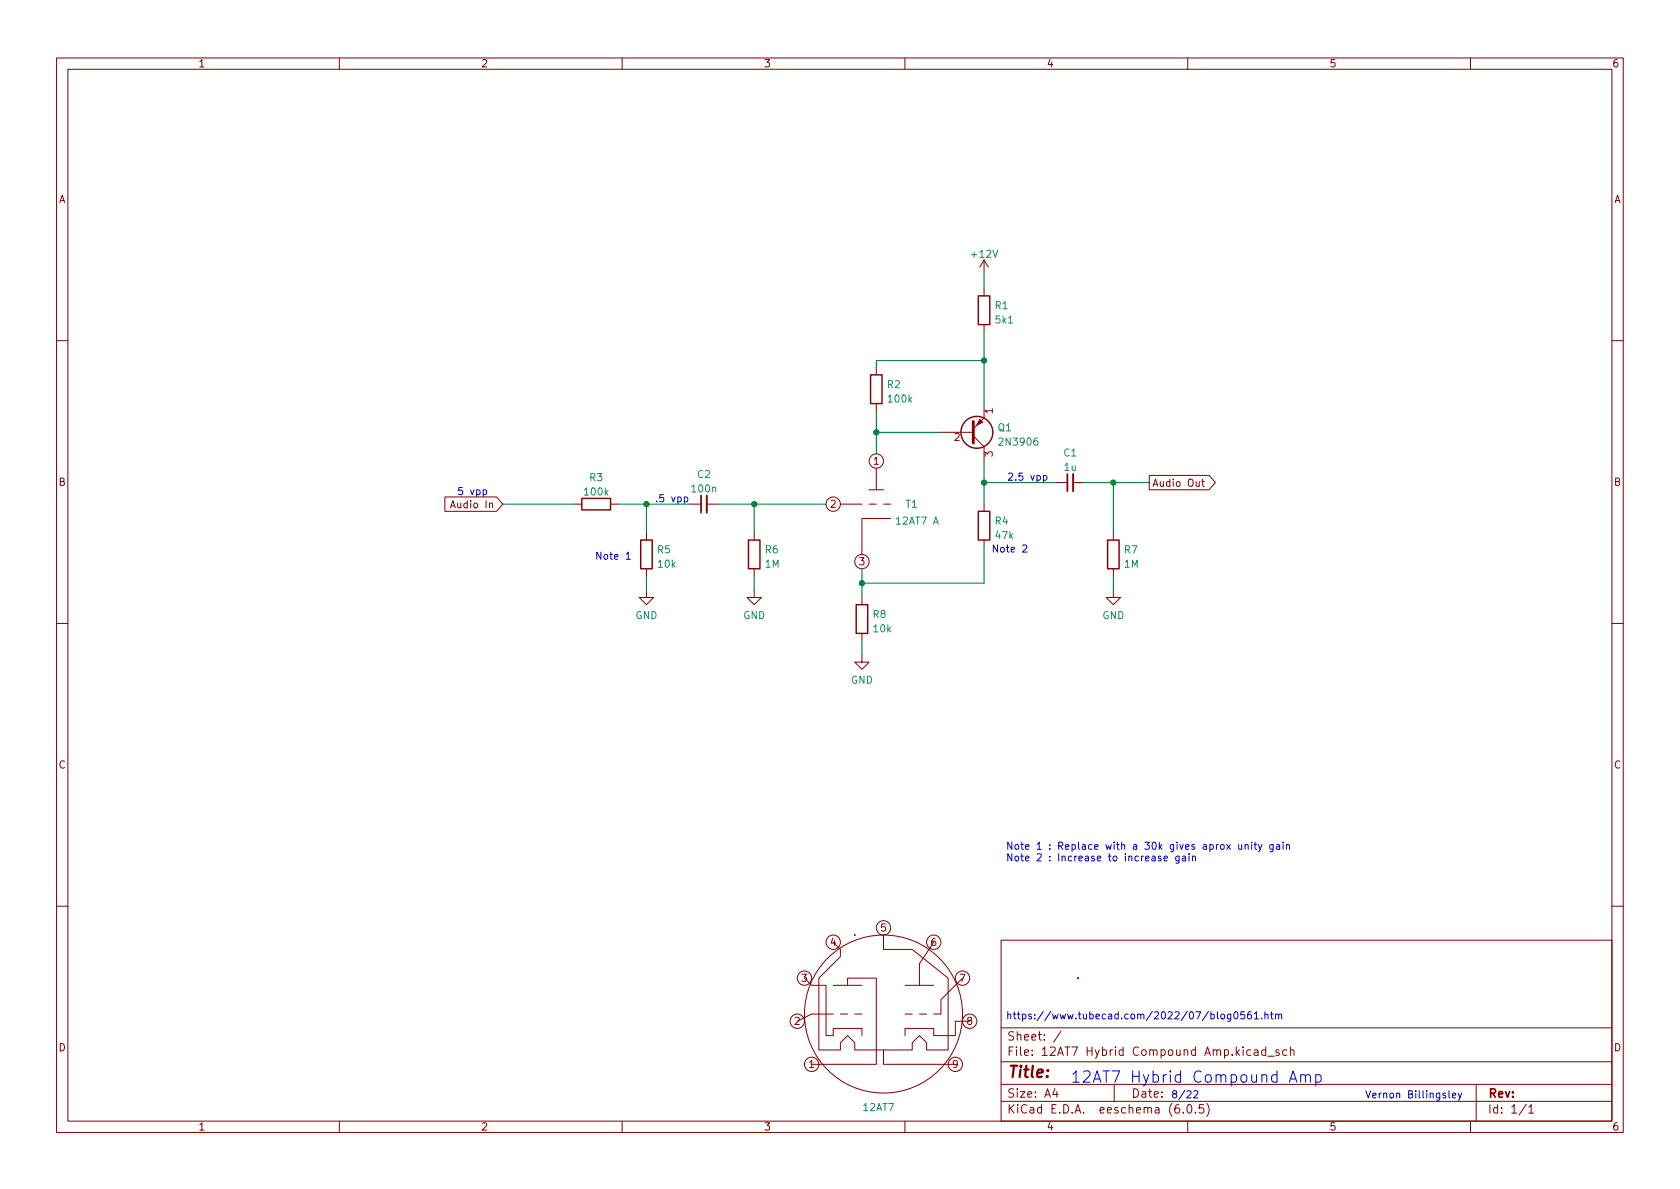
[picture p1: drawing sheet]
<svg xmlns="http://www.w3.org/2000/svg" width="297mm" height="210mm" viewBox="0 0 297 210" stroke-linecap="round" stroke-linejoin="round" font-family="sans-serif">
<g fill="none" stroke="#840000" stroke-width=".18">
<path d="M10 10.2h277v190.1h-277zM12 12.2h273v186.1h-273zM60 10.2v2M110 10.2v2M160 10.2v2M210 10.2v2M260 10.2v2M174 46v2.5M174 51v1.3M174 57.4v1.3M174 46l-.8 1.2M174 46l.8 1.2"/>
<path d="M10 60.2h2M154.9 65v1.3M154.9 71.4v1.2M166.4 76.4h5.7M172.1 77.1l1.9 1.9v2.5M174 71.4v2.5l-1.9 1.9M285 60.2h2M78.7 87.9h9.1l1.1 1.2-1.1 1.3h-9.1zM79.7 89.8l.4-1.3 .4 1.3M79.8 89.5h.6M101.6 89.1h1.3M107.9 89.1h1.3"/>
<path d="M114.3 94.2v1.3M121.9 89.1h2.1M125 89.1h2M133.3 94.2v1.3M148.6 89.1h3.8M153.7 89.1h1.2M153.7 86.6h2.5M154.9 82.8v3.8M156.2 89.1h1.3M157.5 91.7h-5.1v6.3M174 89.1v1.3M174 95.5v1.3"/>
<path d="M186.7 85.3h2M189.7 85.3h2.1M196.8 94.2v1.3M203.2 84.1h10.6l1.1 1.2-1.1 1.3h-10.6zM212.5 85.2h.4M212.6 84.7v1.1l.3 .2M10 110.2h2M114.3 104.4v1.3h1.3l-1.3 1.2-1.3-1.2h1.3M114.3 100.6v1.2M133.3 104.4v1.3h1.3l-1.3 1.2-1.2-1.2h1.2M133.3 100.6v1.2M152.4 115.8v1.3h1.3l-1.3 1.3-1.3-1.3h1.3"/>
<path d="M152.4 105.7v1.2M152.4 112v1.3M196.8 104.4v1.3h1.3l-1.3 1.2-1.2-1.2h1.2M196.8 100.6v1.2M285 110.2h2M10 160.2h2M142.2 173l1.3 1.2h2.5v8.9h1.3v-1.2h5.1v1.2M147.3 179.3h-3.8l-2.5 1.3M147.3 174.2h5.1M148.6 179.3h1.3M149.9 174.2v-1.2h5v15.2h-11.4M151.1 165.3h.1"/>
<path d="M151.1 179.3h1.3M156.2 165.3v2.6h5.1l6.3 5.1v12.7h-3.8v-1.3l-1.2-1.3-1.3 1.3v1.3h-10.2v-1.3l-1.2-1.3-1.3 1.3v1.3h-3.8v-12.7l3.8-3.8v-1.3l-1.3-1.3M160 179.3h1.3M160 174.2h5.1M162.6 179.3h1.2M165.1 166.6l-2.5 3.8v3.8M170.2 173l-3.8 3.8v2.5h-1.3M177 166.3h108v32h-108zM190.5 173h.1M285 160.2h2M60 198.3v2M110 198.3v2"/>
<path d="M156.2 185.7v2.5h12.7M160 198.3v2M171.4 180.6h-2.5v2.5h-3.8v-1.2h-5.1v1.2M177 194.8h108M177 191.8h108M177 187.8h108M177 181.8h108M186.5 192.5l-.4 1h1M186.9 193v1M187.6 182.4l-1.3 1.9M197 191.8v3M208.4 195.3a.59 .59 0 0 0-.7 .7v.5l.2 .3h.4l.2-.1 .1-.5-.2-.2-.4-.1-.3 .3"/>
<path d="M209.2 196.7v.1M210 198.3v2M210.1 195.4l.1-.1a.81 .81 0 0 1 .6 .7 .81 .81 0 0 1-.3 .8h-.1a.81 .81 0 0 1-.6-.6 .81 .81 0 0 1 .3-.8zM211.4 196.7v.1M212.8 195.3h-.7l-.1 .7 .2-.1 .5 .1 .2 .2-.1 .5-.2 .1-.6-.1M213.4 195.1a1.72 1.72 0 0 1 0 2.3M221.8 185.7h.6v.9M222.4 186l-.5 .1a.29 .29 0 0 0-.2 .2 .29 .29 0 0 0 .2 .3h.5M223.8 185.7l-.4-.1-.3 .3v.4l.1 .3h.6M223.8 185.1v1.5M224.1 186.8h1.2M226.1 185.7l-.3-.1-.2 .2v.3l.5 .1v.4h-.5"/>
<path d="M227.5 185.7l-.4-.1-.3 .3v.4l.1 .3h.6M228.1 185.8l.3-.2 .3 .1 .1 .9M228.1 185.1v1.5M260 198.3v2M261 191.8v6.5M269.9 195.3l-1.3 1.9M270.3 195.8l.4-.5v1.5M270.3 196.8h.9"/>
<circle cx="147.3" cy="89.1" r="1.27"/>
<circle cx="152.4" cy="99.3" r="1.27"/>
<circle cx="154.9" cy="81.5" r="1.27"/>
<circle cx="142.2" cy="173" r="1.27"/>
<circle cx="147.3" cy="166.6" r="1.27"/>
<circle cx="156.2" cy="179.3" r="14"/>
<circle cx="156.2" cy="164.1" r="1.27"/>
<circle cx="165.1" cy="166.6" r="1.27"/>
<circle cx="170.2" cy="173" r="1.27"/>
<circle cx="141" cy="180.6" r="1.27"/>
<circle cx="143.5" cy="188.2" r="1.27"/>
<circle cx="168.9" cy="188.2" r="1.27"/>
<circle cx="171.4" cy="180.6" r="1.27"/>
</g>
<g fill="none" stroke="#840000" stroke-width=".25">
<path d="M173 52.3h2v5.1h-2zM153.9 66.3h2.1v5.1h-2.1zM102.9 88.1h5v2.1h-5zM113.3 95.5h2v5.1h-2zM132.3 95.5h2.1v5.1h-2.1zM173 90.4h2v5.1h-2zM195.8 95.5h2.1v5.1h-2.1zM151.4 106.9h2v5.1h-2z"/>
<circle cx="172.7" cy="76.4" r="2.82"/>
</g>
<path d="M125 87.6v3.1M189.7 83.8v3.1" fill="none" stroke="#840000" stroke-width=".33"/>
<path d="M124 87.6v3.1M188.7 83.8v3.1" fill="none" stroke="#840000" stroke-width=".3"/>
<path d="M172.1 74.5v3.9" fill="none" stroke="#840000" stroke-width=".51"/>
<g fill="#840000" stroke="#840000" stroke-width=".18">
<path d="M173.2 74.2l.5 .5-1 .5z"/>
<circle cx="151.1" cy="165.3" r=".08"/>
</g>
<g fill="none" stroke="#0000c2" stroke-width=".18">
<path d="M81.7 86.2h-.6v.6l.2-.1h.4l.1 .2-.1 .4-.1 .2-.5-.2M106.2 97.6v1.3l-.7-1.3v1.3M116.1 88.6v.1M178.3 83.8l.5-.1 .3 .3-.8 .9h.8M180.8 96.5l.5-.1 .3 .3-.8 .9h.8M205.3 151.5l-.3-.1-.2 .2v.2l.5 .1v.3h-.5M205.8 151.8l.6-.1v-.2l-.4-.1-.2 .2 .1 .6h.5M208.5 151.4v1l-.3 .3-.3-.1M208.5 151.5l-.4-.1-.2 .2 .1 .6h.5M209.1 151.5h.5v.7M209.6 151.7l-.4 .1-.2 .1 .2 .3h.4M210.2 151.4v.8"/>
<path d="M210.8 151.5l.2-.1 .3 .1 .1 .7M210.8 151.4v.8M216.9 149.3l.6 .9M217.5 149.3l-.6 .9M219 149.3l.1 .8 .3 .1 .1-.1M219.5 149.3v.9M220.1 149.5l.2-.2 .3 .1 .1 .8M220.1 149.3v.9M221.3 148.9v.1M221.3 149.3v.9M221.7 149.3h.5M221.9 148.9v1.1l.3 .2"/>
<path d="M222.5 149.3l.3 .9M223.1 149.3l-.4 1.2-.2 .1M225.1 149.3v1.1l-.2 .2h-.3M225.1 149.4l-.4-.1-.2 .3 .1 .5h.5M225.7 149.4h.5l.1 .8M226.3 149.6l-.5 .1-.1 .2 .1 .3 .5-.1M226.9 148.9v.1M226.9 149.3v.9M227.5 149.5l.1-.2 .4 .1v.8M227.5 149.3v.9M216 179.4l.3-.1 .2 .3v.3l-.2 .3-.3-.1-.1-.2zM217.6 179.3v1.1l-.2 .2-.3-.1"/>
<path d="M217.6 179.4l-.4-.1-.2 .3 .1 .5h.5M218.3 179l.2-.1a.68 .68 0 0 1 .4 .6 .68 .68 0 0 1-.4 .7 .84 .84 0 0 1-.2-1.2zM220 178.9h-.6v.6l.1-.1 .5 .1 .1 .1-.1 .5-.2 .1-.4-.1M221.2 178.9l-.4 .1a.86 .86 0 0 0 0 1.2l.4-.1 .1-.5-.2-.2h-.3l-.2 .2M221.8 179.3l.3-.4v1.3M223.7 179.5l.1-.2 .3 .1 .1 .8M223.7 178.9v1.3M224.6 179.3h.5M224.8 178.9v1.1l.3 .2M225.5 179.5l.2-.2 .3 .1 .1 .8M225.5 179.3v.9M226.1 179.5l.2-.2 .3 .1v.8"/>
<path d="M211.1 193l.5-.1 .2 .3-.8 .9h.8M221.8 180.2h.7M223.1 180.1v.1M228 191.4l.6-2 .7 2M228.2 190.8h.9M230 190.2a.5 .5 0 0 1 .8 .1v1.1M230 190v1.4M230.8 190.3l.3-.3 .5 .1 .1 1.3M232.6 190.1l.6-.1 .4 .4v.6l-.2 .3-.2 .1-.6-.1M232.6 190v2M256.2 192.9v1.1l.2 .1M256.8 193.7l.6-.1-.1-.2-.3-.1-.2 .2 .1 .6h.4"/>
<path d="M257.8 193.3l.3 .8M258.4 193.3l-.4 1.2-.2 .1"/>
</g>
<g fill="none" stroke="#008400" stroke-width=".18">
<path d="M174 48.5v2.5M174 58.7v12.7M154.9 76.4h11.5M154.9 72.6v7.7M174 63.7h-19.1v1.3M88.9 89.1h12.7M109.2 89.1h12.7M114.3 89.1v5.1M127 89.1h19M133.3 89.1v5.1M174 81.5v7.6M174 96.8v6.3h-21.6"/>
<path d="M174 85.3h12.7M191.8 85.3h11.4M196.8 85.3v8.9M114.3 101.8v2.6M133.3 101.8v2.6M152.4 100.6v5.1M152.4 113.3v2.5M196.8 101.8v2.6"/>
</g>
<g fill="#008400" stroke="#008400" stroke-width=".18">
<circle cx="114.3" cy="89.1" r=".46"/>
<circle cx="133.3" cy="89.1" r=".46"/>
<circle cx="154.9" cy="76.4" r=".46"/>
<circle cx="174" cy="85.3" r=".46"/>
<circle cx="174" cy="63.7" r=".46"/>
<circle cx="196.8" cy="85.3" r=".46"/>
<circle cx="152.4" cy="103.1" r=".46"/>
</g>
<text font-size="2.8" fill="#840000" x="178" y="190.6">Title:</text>
<text font-size="2.8" fill="#0000c2" x="189.2" y="191.5">12AT7 Hybrid Compound Amp</text>
<g font-size="2.1" fill="#840000">
<text x="178" y="184">Sheet: /</text>
<text x="178" y="186.7">File: 12AT7 Hybrid Compound Amp.kicad_sch</text>
<text x="178" y="196.9">KiCad E.D.A. eeschema (6.0.5)</text>
<text x="178" y="194.1">Size: A4</text>
<text x="200" y="194.1">Date:</text>
<text x="263" y="194.1">Rev:</text>
<text x="263" y="196.9">Id: 1/1</text>
</g>
<g font-size="1.8" fill="#840000">
<text x="35" y="11.9">1</text>
<text x="85" y="11.9">2</text>
<text x="135" y="11.9">3</text>
<text x="185" y="11.9">4</text>
<text x="235" y="11.9">5</text>
<text x="285" y="11.9">6</text>
<text x="10.3" y="35.9">A</text>
<text x="285.3" y="35.9">A</text>
<text x="168.7" y="78">2</text>
<text x="175.5" y="73.1" transform="rotate(-90 175.5 73.1)">1</text>
<text x="154.4" y="82.2">1</text>
<text x="175.5" y="80.8" transform="rotate(-90 175.5 80.8)">3</text>
<text x="10.3" y="85.9">B</text>
<text x="80.4" y="89.9">Audio In</text>
<text x="146.8" y="89.8">2</text>
<text x="203.7" y="86.1">Audio Out</text>
<text x="285.3" y="85.9">B</text>
<text x="151.9" y="99.9">3</text>
<text x="10.3" y="135.9">C</text>
<text x="285.3" y="135.9">C</text>
<text x="146.8" y="167.3">4</text>
<text x="155.7" y="164.7">5</text>
<text x="164.6" y="167.3">6</text>
<text x="141.7" y="173.6">3</text>
<text x="169.7" y="173.6">7</text>
<text x="10.3" y="185.9">D</text>
<text x="140.5" y="181.2">2</text>
<text x="171" y="181.2">8</text>
<text x="285.3" y="185.9">D</text>
<text x="143" y="188.8">1</text>
<text x="168.4" y="188.8">9</text>
<text x="35" y="199.9">1</text>
<text x="85" y="199.9">2</text>
<text x="135" y="199.9">3</text>
<text x="185" y="199.9">4</text>
<text x="235" y="199.9">5</text>
<text x="285" y="199.9">6</text>
</g>
<g font-size="1.8" fill="#008484">
<text x="171.9" y="45.6">+12V</text>
<text x="176" y="54.7">R1</text>
<text x="176.1" y="57.2">5k1</text>
<text x="156.9" y="68.6">R2</text>
<text x="157.2" y="71.2">100k</text>
<text x="176.5" y="76.2">Q1</text>
<text x="177" y="78.8">2N3906</text>
<text x="188.1" y="80.7">C1</text>
<text x="188.2" y="83.2">1u</text>
<text x="103.4" y="87.6">100k</text>
<text x="104.3" y="85.1">R3</text>
<text x="122.5" y="87.1">100n</text>
<text x="123.3" y="84.5">C2</text>
<text x="160.2" y="89.8">T1</text>
<text x="158.6" y="92.8">12AT7 A</text>
<text x="176" y="92.8">R4</text>
<text x="176.1" y="95.3">47k</text>
<text x="116.3" y="97.8">R5</text>
<text x="116.4" y="100.4">10k</text>
<text x="135.3" y="100.4">1M</text>
<text x="135.3" y="97.8">R6</text>
<text x="198.8" y="100.4">1M</text>
<text x="198.8" y="97.8">R7</text>
<text x="112.3" y="109.5">GND</text>
<text x="131.4" y="109.5">GND</text>
<text x="154.4" y="109.3">R8</text>
<text x="154.5" y="111.8">10k</text>
<text x="194.9" y="109.5">GND</text>
<text x="150.4" y="120.9">GND</text>
<text x="152.7" y="196.5">12AT7</text>
</g>
<g font-size="1.8" fill="#0000c2">
<text x="81.7" y="87.5">5 vpp</text>
<text x="116.8" y="88.8">.5 vpp</text>
<text x="179.3" y="85">2.5 vpp</text>
<text x="106.4" y="99">Note 1</text>
<text x="175.3" y="97.7">Note 2</text>
<text x="177.8" y="150.3">Note 1 : Replace with a 30k gives aprox unity gain</text>
<text x="177.8" y="152.3">Note 2 : Increase to increase gain</text>
<text x="177.8" y="180.2">https://www.tubecad.com/2022/07/blog0561.htm</text>
<text x="207" y="194.2">8/22</text>
<text x="241.3" y="194.2">Vernon Billingsley</text>
</g>
</svg>
